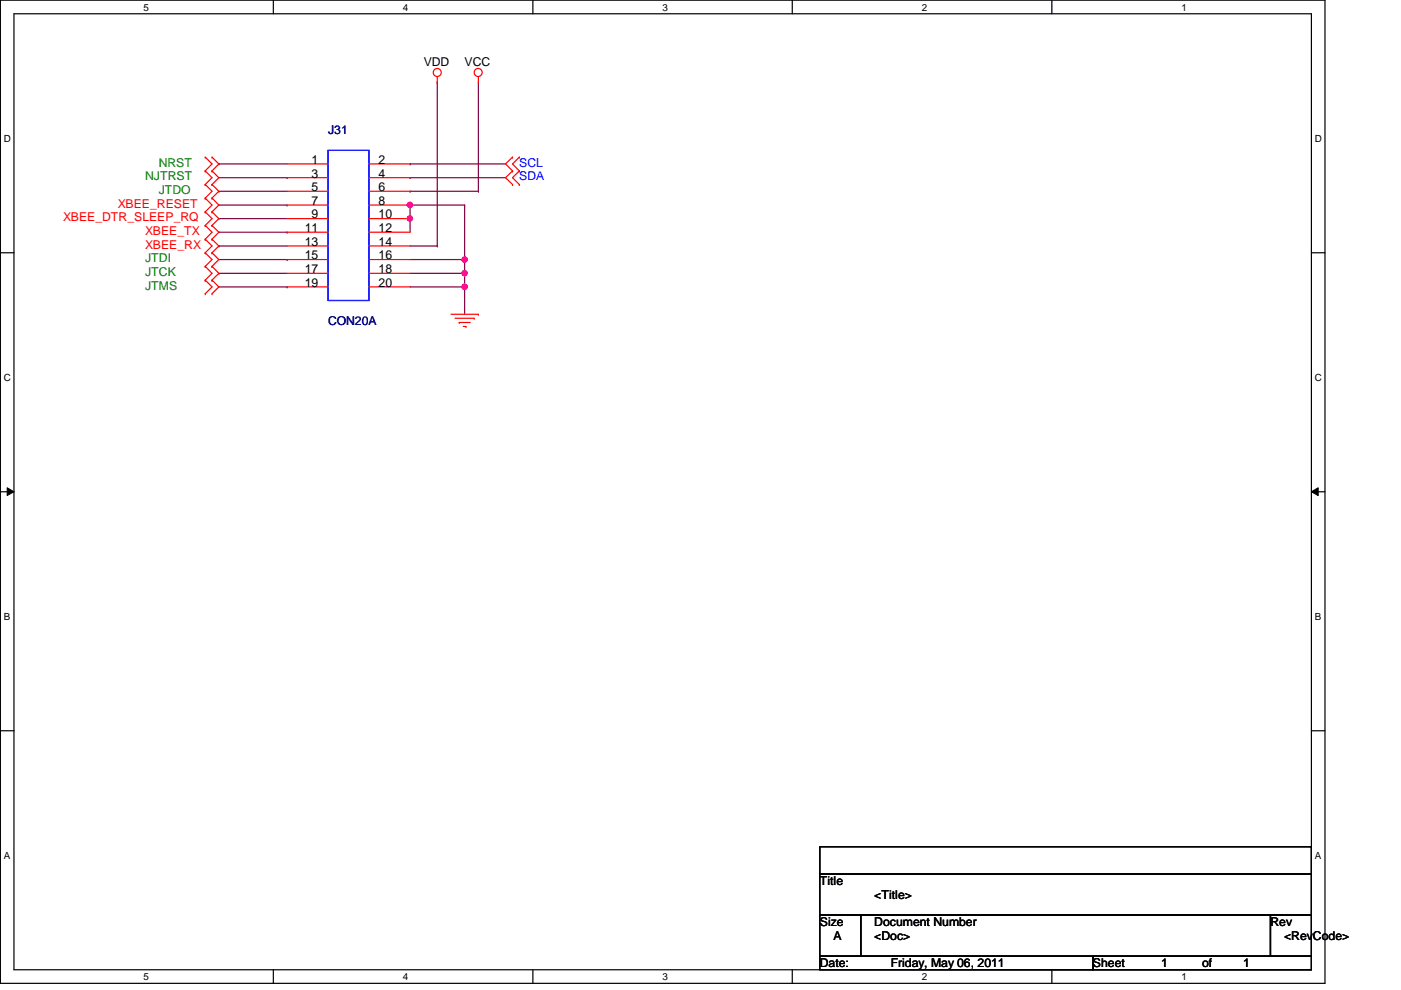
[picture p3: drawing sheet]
<svg xmlns="http://www.w3.org/2000/svg" width="297mm" height="210mm" viewBox="0 0 297 210" stroke-linecap="round" stroke-linejoin="round" font-family="sans-serif">
<g fill="none" stroke="#000" stroke-width=".25">
<path d="M.1 0h280.8v208.5h-280.8zM3 2.9h275v202.7h-275zM58 0v2.9M113 0v2.9M168 0v2.9M223 0v2.9M.1 53.6h2.9M278 53.6h2.9M.1 104.3h2.9M278 104.3h2.9M.1 154.9h2.9M278 154.9h2.9"/>
<path d="M58 205.6v2.9M113 205.6v2.9M168 205.6v2.9M223 205.6v2.9"/>
</g>
<path d="M1.5 103.4l1.5 .9-1.5 .8zM278 104.3l1.5-.9v1.7z" fill="#000"/>
<path d="M1.5 103.4l1.5 .9-1.5 .8zM278 104.3l1.5-.9v1.7z" fill="none" stroke="#000" stroke-width=".21"/>
<path d="M101.4 17.4v23.2M86.9 40.6h.1M86.9 40.6h14.5M101.4 40.6h.1M98.5 60.8h.1M98.5 60.8v5.8" fill="none" stroke="#800040" stroke-width=".25"/>
<circle cx="98.5" cy="60.8" r=".56" fill="#f0f"/>
<circle cx="98.5" cy="60.8" r=".56" fill="none" stroke="#f0f" stroke-width=".25"/>
<path d="M86.9 43.5h.1M86.9 43.5h11.6M86.9 43.5v2.9" fill="none" stroke="#800040" stroke-width=".25"/>
<circle cx="86.9" cy="43.4" r=".56" fill="#f0f"/>
<circle cx="86.9" cy="43.4" r=".56" fill="none" stroke="#f0f" stroke-width=".25"/>
<path d="M86.9 46.4h.1M86.9 46.4v2.8" fill="none" stroke="#800040" stroke-width=".25"/>
<circle cx="86.9" cy="46.3" r=".56" fill="#f0f"/>
<circle cx="86.9" cy="46.3" r=".56" fill="none" stroke="#f0f" stroke-width=".25"/>
<g fill="none" stroke="#800040" stroke-width=".25">
<path d="M92.7 17.4h.1M92.7 17.4v34.8M46.4 34.8h.1M46.4 34.8h14.5M46.4 37.7h14.5M60.9 37.7h.1M86.9 34.8h.1M86.9 37.7h.1M86.9 34.8h20.3M86.9 37.7h20.3M46.4 40.6h.1M46.4 46.4h.1"/>
<path d="M46.4 52.2h.1M46.4 58h.1M46.4 40.6h14.5M46.4 43.5h14.5M46.4 46.4h14.5M46.4 49.2h14.5M46.4 52.2h14.5M46.4 55h14.5M46.4 58h14.5M60.9 43.5h.1M60.9 49.2h.1M60.9 55h.1"/>
<path d="M86.9 52.2h5.8M86.9 55h11.6M86.9 58h11.6M92.7 52.2h.1M98.5 55h.1M98.5 43.5h.1M98.5 58h.1M98.5 43.5v14.5M46.4 60.8h14.5M60.9 60.8h.1"/>
</g>
<circle cx="98.5" cy="55" r=".56" fill="#f0f"/>
<circle cx="98.5" cy="55" r=".56" fill="none" stroke="#f0f" stroke-width=".25"/>
<path d="M98.5 58h.1M98.5 58v2.8M86.9 60.8h11.6M98.5 60.8h.1" fill="none" stroke="#800040" stroke-width=".25"/>
<circle cx="98.5" cy="57.9" r=".56" fill="#f0f"/>
<circle cx="98.5" cy="57.9" r=".56" fill="none" stroke="#f0f" stroke-width=".25"/>
<g fill="none" stroke="#f00" stroke-width=".25">
<path d="M92.7 17.4h.1M92.7 16.3v1.1M101.4 17.4h.1M101.4 16.3v1.1M43.5 33.3h.1M43.5 36.2h.1M43.5 39.1h.1M43.5 33.3l1.5 1.5-1.5 1.4M43.5 36.2l1.5 1.5-1.5 1.4M43.5 39.1l1.5 1.5-1.5 1.4M45 36.2h.1M45 33.3h.1"/>
<path d="M45 39.1h.1M45 33.3l1.4 1.5-1.4 1.4M45 36.2l1.4 1.5-1.4 1.4M45 39.1l1.4 1.5-1.4 1.4M60.9 34.8h8.7M60.9 37.7h8.7M78.2 34.8h8.7M78.2 37.7h8.7M108.7 36.2h.1M108.7 39.1h.1M108.7 33.3h.1M108.7 36.2l-1.5 1.5 1.5 1.4"/>
<path d="M108.7 33.3l-1.5 1.5 1.5 1.4M110.1 39.1h.1M110.1 36.2h.1M110.1 33.3h.1M110.1 36.2l-1.4 1.5 1.4 1.4M110.1 33.3l-1.4 1.5 1.4 1.4M43.5 42h.1M43.5 44.9h.1M43.5 47.8h.1M43.5 50.7h.1M43.5 53.6h.1M43.5 56.5h.1"/>
<path d="M43.5 59.4h.1M43.5 42l1.5 1.5-1.5 1.4M43.5 44.9l1.5 1.5-1.5 1.4M43.5 47.8l1.5 1.4-1.5 1.5M43.5 50.7l1.5 1.5-1.5 1.4M43.5 53.6l1.5 1.4-1.5 1.5M43.5 59.4l1.5 1.4-1.5 1.5M43.5 56.5l1.5 1.5-1.5 1.4M45 42h.1M45 44.9h.1M45 47.8h.1M45 50.7h.1"/>
<path d="M45 53.6h.1M45 56.5h.1M45 59.4h.1M45 42l1.4 1.5-1.4 1.4M45 44.9l1.4 1.5-1.4 1.4M45 47.8l1.4 1.4-1.4 1.5M45 50.7l1.4 1.5-1.4 1.4M45 53.6l1.4 1.4-1.4 1.5M45 59.4l1.4 1.4-1.4 1.5M45 56.5l1.4 1.5-1.4 1.4M60.9 40.6h8.7M60.9 43.5h8.7"/>
<path d="M60.9 46.4h8.7M60.9 49.2h8.7M60.9 52.2h8.7M60.9 55h8.7M60.9 58h8.7M78.2 40.6h8.7M78.2 43.5h8.7M78.2 46.4h8.7M78.2 49.2h8.7M78.2 52.2h8.7M78.2 55h8.7M78.2 58h8.7"/>
<path d="M43.5 62.3h.1M45 62.3h.1M60.9 60.8h8.7M78.2 60.8h8.7M95.6 66.6h5.8M96.5 67.5h4M97.4 68.4h.1M97.4 68.4h2.3M98.2 69.2h.6M98.8 69.2h.1M100.5 67.5h.1M101.4 66.6h.1"/>
<circle cx="92.7" cy="15.4" r=".85"/>
<circle cx="101.4" cy="15.4" r=".85"/>
</g>
<path d="M173.8 179.5h104.2v5.8h-104.2zM173.8 185.3h104.2v8.7h-104.2zM173.8 194h8.7v8.7h-8.7zM182.5 194h86.9v8.7h-86.9zM269.4 194h8.6v8.7h-8.6zM173.8 202.7h57.9v2.9h-57.9zM231.7 202.7h46.3v2.9h-46.3z" fill="none" stroke="#000" stroke-width=".25"/>
<path d="M69.6 31.9h8.6v31.8h-8.6z" fill="none" stroke="#00f" stroke-width=".25"/>
<circle cx="98.5" cy="60.8" r=".56" fill="#f0f"/>
<circle cx="98.5" cy="60.8" r=".56" fill="none" stroke="#f0f" stroke-width=".25"/>
<circle cx="86.9" cy="43.4" r=".56" fill="#f0f"/>
<circle cx="86.9" cy="43.4" r=".56" fill="none" stroke="#f0f" stroke-width=".25"/>
<circle cx="86.9" cy="46.3" r=".56" fill="#f0f"/>
<circle cx="86.9" cy="46.3" r=".56" fill="none" stroke="#f0f" stroke-width=".25"/>
<circle cx="98.5" cy="55" r=".56" fill="#f0f"/>
<circle cx="98.5" cy="55" r=".56" fill="none" stroke="#f0f" stroke-width=".25"/>
<circle cx="98.5" cy="57.9" r=".56" fill="#f0f"/>
<circle cx="98.5" cy="57.9" r=".56" fill="none" stroke="#f0f" stroke-width=".25"/>
<g font-size="2.6">
<text x="89.8" y="13.9">VDD</text>
<text x="98.5" y="13.9">VCC</text>
<text x="66.1" y="34.7">1</text>
<text x="80.3" y="34.7">2</text>
<text x="66.1" y="37.6">3</text>
<text x="66.1" y="40.5">5</text>
<text x="80.3" y="37.6">4</text>
<text x="80.3" y="40.5">6</text>
<text x="66.1" y="43.4">7</text>
<text x="66.1" y="46.3">9</text>
<text x="80.3" y="43.4">8</text>
<text x="80.3" y="46.3">10</text>
<text x="64.6" y="49.2">11</text>
<text x="64.6" y="52.1">13</text>
<text x="80.3" y="49.2">12</text>
<text x="80.3" y="52.1">14</text>
<text x="64.6" y="55">15</text>
<text x="64.6" y="57.9">17</text>
<text x="80.3" y="55">16</text>
<text x="80.3" y="57.9">18</text>
<text x="64.6" y="60.8">19</text>
<text x="80.3" y="60.8">20</text>
<text x="173.8" y="187.7">Title</text>
<text x="185.4" y="190.6">&lt;Title&gt;</text>
<text x="173.8" y="196.3">Size</text>
<text x="185.4" y="196.3">Document Number</text>
<text x="269.4" y="196.3">Rev</text>
<text x="176.7" y="199.3">A</text>
<text x="185.4" y="199.3">&lt;Doc&gt;</text>
<text x="272.2" y="199.3">&lt;RevCode&gt;</text>
<text x="173.8" y="205.1">Date:</text>
<text x="188.8" y="205.1">Friday, May 06, 2011</text>
<text x="231.7" y="205.1">Sheet</text>
<text x="246.2" y="205.1">1</text>
<text x="254.9" y="205.1">of</text>
<text x="263.6" y="205.1">1</text>
</g>
<g font-size="2.6" fill="#000080">
<text x="69.6" y="28.4">J31</text>
<text x="69.6" y="69">CON20A</text>
</g>
<g font-size="2.6" fill="#008000">
<text x="33.7" y="35.3">NRST</text>
<text x="30.8" y="38.3">NJTRST</text>
<text x="33.7" y="41.1">JTDO</text>
<text x="30.8" y="55.6">JTDI</text>
<text x="30.8" y="58.5">JTCK</text>
<text x="30.8" y="61.4">JTMS</text>
</g>
<g font-size="2.6" fill="#00f">
<text x="110.1" y="35.3">SCL</text>
<text x="110.1" y="38.3">SDA</text>
</g>
<g font-size="2.6" fill="#f00">
<text x="13.4" y="46.9">XBEE_DTR_SLEEP_RQ</text>
<text x="25" y="44.1">XBEE_RESET</text>
<text x="30.8" y="49.8">XBEE_TX</text>
<text x="30.8" y="52.7">XBEE_RX</text>
</g>
<g font-size="2.1">
<text x="30.4" y="2.2">5</text>
<text x="85.4" y="2.2">4</text>
<text x="140.5" y="2.2">3</text>
<text x="195.4" y="2.2">2</text>
<text x="250.5" y="2.2">1</text>
<text x=".8" y="30.1">D</text>
<text x="278.8" y="30.1">D</text>
<text x=".8" y="80.8">C</text>
<text x="278.8" y="80.8">C</text>
<text x=".8" y="131.5">B</text>
<text x="278.8" y="131.5">B</text>
<text x=".8" y="182.2">A</text>
<text x="278.8" y="182.2">A</text>
<text x="30.4" y="207.8">5</text>
<text x="85.4" y="207.8">4</text>
<text x="140.5" y="207.8">3</text>
<text x="195.4" y="207.8">2</text>
<text x="250.5" y="207.8">1</text>
</g>
</svg>
